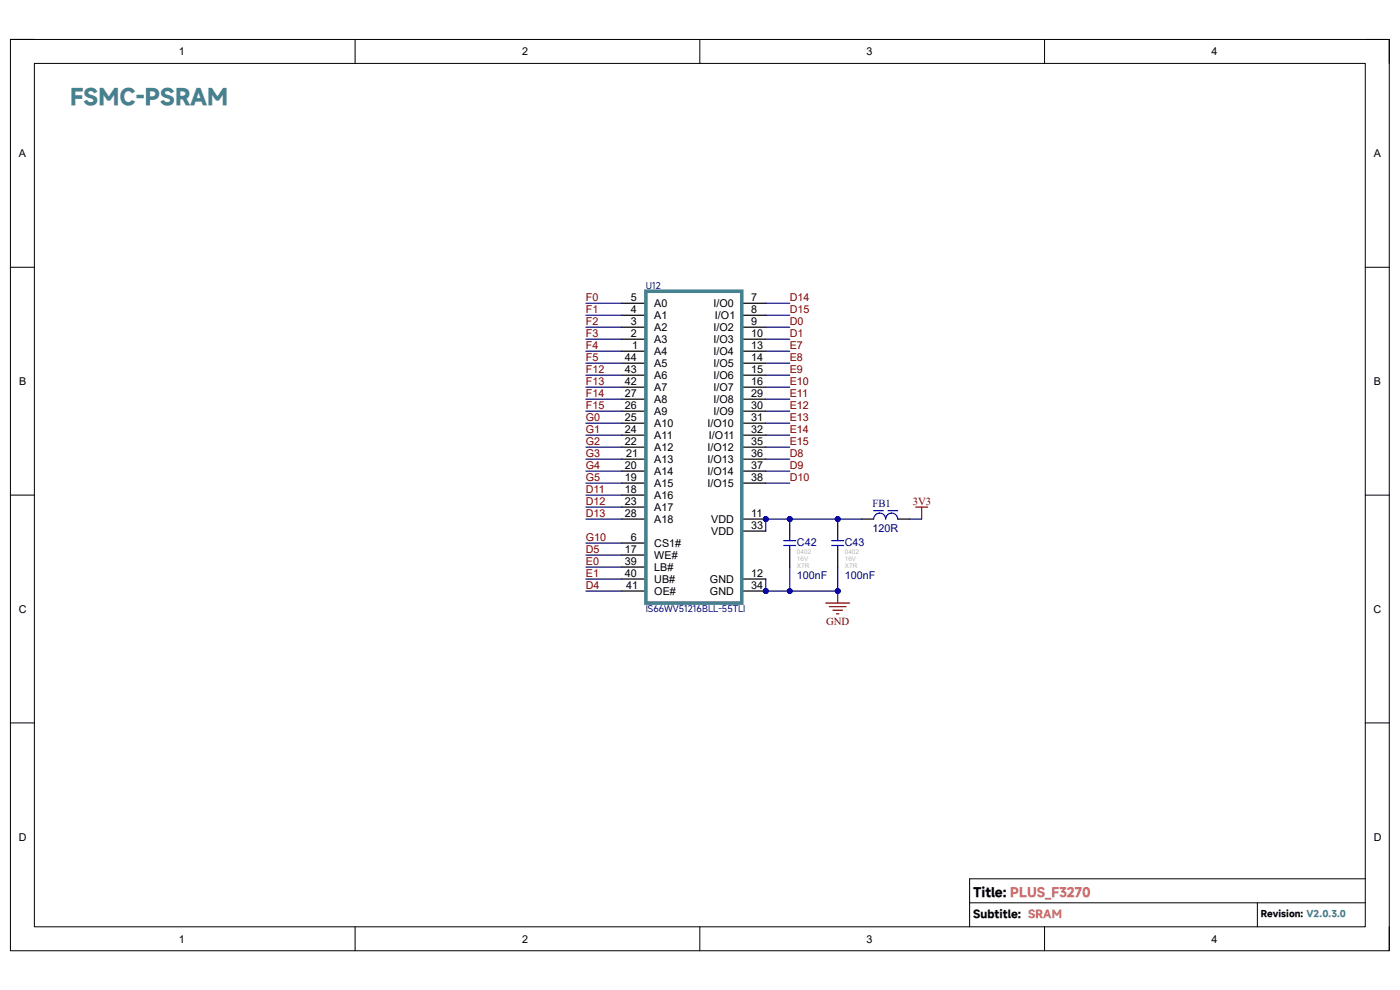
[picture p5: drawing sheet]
<svg xmlns="http://www.w3.org/2000/svg" width="297mm" height="210mm" viewBox="0 0 297 210" stroke-linecap="round" stroke-linejoin="round" font-family="sans-serif">
<path d="M2.2 8.4h292.5v193.3h-292.5z" fill="none" stroke="#000" stroke-width=".21"/>
<path d="M7.3 13.5h282.3v183.1h-282.3z" fill-rule="evenodd" fill="#fff"/>
<g fill="none" stroke="#000" stroke-width=".21">
<path d="M2.2 8.4h5.1M7.3 13.5h282.3v183.1h-282.3zM75.3 8.4v5.1M148.5 8.4v5.1M221.6 8.4v5.1M289.6 8.4h5.1v5.1M2.2 56.7h5.1M289.6 56.7h5.1M2.2 105h5.1M289.6 105h5.1M2.2 153.4h5.1M289.6 153.4h5.1"/>
<path d="M75.3 196.6v5.1M148.5 196.6v5.1M205.7 191.5h83.9M221.6 196.6v5.1M266.7 191.5v5.1M289.6 186.4h-83.9v10.2M294.7 196.6v5.1"/>
</g>
<path d="M175.2 127.9h5.1M175.9 128.7h3.6M176.7 129.4h2M177.5 130.2h.5M177.7 125.4v2.5" fill="none" stroke="#800000" stroke-width=".25"/>
<circle cx="177.7" cy="125.4" r=".51" fill="#000080"/>
<circle cx="177.7" cy="125.4" r=".51" fill="none" stroke="#000080" stroke-width=".21"/>
<path d="M194.2 107.6h2.6M195.5 107.6v2.5" fill="none" stroke="#800000" stroke-width=".25"/>
<path d="M182.8 110.1h2.5M190.4 110.1h2.6" fill="none" stroke="#000" stroke-width=".25"/>
<path d="M185.3 110.1a1.27 1.27 0 0 1 1.3-1.3 1.27 1.27 0 0 1 1.3 1.3 1.28 1.28 0 0 1 1.3-1.3 1.28 1.28 0 0 1 1.2 1.3M185.3 108.3h2.1M188.4 108.3h2" fill="none" stroke="#00f" stroke-width=".25"/>
<circle cx="167.5" cy="110.1" r=".51" fill="#000080"/>
<circle cx="167.5" cy="110.1" r=".51" fill="none" stroke="#000080" stroke-width=".21"/>
<path d="M167.5 110.1v3.8" fill="none" stroke="#000" stroke-width=".25"/>
<circle cx="167.5" cy="110.1" r=".51" fill="#000080"/>
<circle cx="167.5" cy="110.1" r=".51" fill="none" stroke="#000080" stroke-width=".21"/>
<path d="M167.5 116.5v3.8" fill="none" stroke="#000" stroke-width=".25"/>
<path d="M166.3 115.7h2.5M166.3 114.7h2.5M167.5 113.9v.8M167.5 115.7v.8" fill="none" stroke="#00f" stroke-width=".25"/>
<circle cx="177.7" cy="110.1" r=".51" fill="#000080"/>
<circle cx="177.7" cy="110.1" r=".51" fill="none" stroke="#000080" stroke-width=".21"/>
<path d="M177.7 110.1v3.8" fill="none" stroke="#000" stroke-width=".25"/>
<circle cx="177.7" cy="110.1" r=".51" fill="#000080"/>
<circle cx="177.7" cy="110.1" r=".51" fill="none" stroke="#000080" stroke-width=".21"/>
<path d="M177.7 116.5v3.8" fill="none" stroke="#000" stroke-width=".25"/>
<path d="M176.4 115.7h2.6M176.4 114.7h2.6M177.7 113.9v.8M177.7 115.7v.8" fill="none" stroke="#00f" stroke-width=".25"/>
<circle cx="162.5" cy="110.1" r=".51" fill="#000080"/>
<circle cx="162.5" cy="110.1" r=".51" fill="none" stroke="#000080" stroke-width=".21"/>
<circle cx="162.5" cy="125.4" r=".51" fill="#000080"/>
<circle cx="162.5" cy="125.4" r=".51" fill="none" stroke="#000080" stroke-width=".21"/>
<path d="M131.9 74.5h5.1M131.9 72h5.1M131.9 69.4h5.1M131.9 66.9h5.1M131.9 64.3h5.1M157.4 72h5.1M157.4 69.4h5.1M157.4 66.9h5.1M157.4 64.3h5.1M131.9 115.2h5.1M157.4 110.1h5.1" fill="none" stroke="#000" stroke-width=".25"/>
<circle cx="162.5" cy="110.1" r=".51" fill="#000080"/>
<circle cx="162.5" cy="110.1" r=".51" fill="none" stroke="#000080" stroke-width=".21"/>
<g fill="none" stroke="#000" stroke-width=".25">
<path d="M157.4 74.5h5.1M157.4 77h5.1M157.4 79.6h5.1M131.9 99.9h5.1M131.9 97.4h5.1M131.9 94.8h5.1M131.9 92.3h5.1M131.9 89.8h5.1M131.9 87.2h5.1M131.9 84.7h5.1M157.4 82.1h5.1M157.4 92.3h5.1"/>
<path d="M157.4 89.8h5.1M157.4 87.2h5.1M157.4 84.7h5.1M131.9 117.7h5.1M131.9 105h5.1M131.9 102.5h5.1M131.9 107.6h5.1M131.9 110.1h5.1M157.4 112.7h5.1M157.4 122.8h5.1M157.4 125.4h5.1"/>
</g>
<circle cx="162.5" cy="125.4" r=".51" fill="#000080"/>
<circle cx="162.5" cy="125.4" r=".51" fill="none" stroke="#000080" stroke-width=".21"/>
<path d="M131.9 79.6h5.1M131.9 77h5.1M131.9 82.1h5.1M157.4 94.8h5.1M157.4 97.4h5.1M157.4 99.9h5.1M157.4 102.5h5.1M131.9 120.3h5.1M131.9 122.8h5.1M131.9 125.4h5.1" fill="none" stroke="#000" stroke-width=".25"/>
<path d="M137 61.8h20.4v66.1h-20.4z" fill="none" stroke="#45818e" stroke-width=".76"/>
<g fill="none" stroke="#000080" stroke-width=".25">
<path d="M124.3 64.3h7.6M124.3 66.9h7.6M124.3 69.4h7.6M124.3 72h7.6M124.3 74.5h7.6M124.3 77h7.6M124.3 79.6h7.6M162.5 64.3h5M162.5 66.9h5M162.5 69.4h5M162.5 72h5M162.5 74.5h5"/>
<path d="M162.5 77h5M162.5 79.6h5M124.3 82.1h7.6M124.3 84.7h7.6M124.3 87.2h7.6M124.3 89.8h7.6M124.3 92.3h7.6M124.3 94.8h7.6M124.3 97.4h7.6M124.3 99.9h7.6M162.5 82.1h5M162.5 84.7h5"/>
<path d="M162.5 87.2h5M162.5 89.8h5M162.5 92.3h5M162.5 94.8h5M162.5 97.4h5M162.5 99.9h5M124.3 102.5h7.6M124.3 105h7.6M124.3 107.6h7.6M124.3 110.1h7.6M124.3 115.2h7.6M124.3 117.7h7.6"/>
<path d="M162.5 102.5h5M193 110.1h2.5M124.3 120.3h7.6M124.3 122.8h7.6M124.3 125.4h7.6M167.5 120.3v5.1"/>
</g>
<circle cx="167.5" cy="125.4" r=".51" fill="#000080"/>
<circle cx="167.5" cy="125.4" r=".51" fill="none" stroke="#000080" stroke-width=".21"/>
<path d="M177.7 120.3v5.1" fill="none" stroke="#000080" stroke-width=".25"/>
<circle cx="177.7" cy="125.4" r=".51" fill="#000080"/>
<circle cx="177.7" cy="125.4" r=".51" fill="none" stroke="#000080" stroke-width=".21"/>
<path d="M182.8 110.1h-20.3v2.6" fill="none" stroke="#000080" stroke-width=".25"/>
<circle cx="162.5" cy="110.1" r=".51" fill="#000080"/>
<circle cx="162.5" cy="110.1" r=".51" fill="none" stroke="#000080" stroke-width=".21"/>
<circle cx="167.5" cy="110.1" r=".51" fill="#000080"/>
<circle cx="167.5" cy="110.1" r=".51" fill="none" stroke="#000080" stroke-width=".21"/>
<circle cx="177.7" cy="110.1" r=".51" fill="#000080"/>
<circle cx="177.7" cy="110.1" r=".51" fill="none" stroke="#000080" stroke-width=".21"/>
<path d="M162.5 122.8v2.6h15.2" fill="none" stroke="#000080" stroke-width=".25"/>
<circle cx="162.5" cy="125.4" r=".51" fill="#000080"/>
<circle cx="162.5" cy="125.4" r=".51" fill="none" stroke="#000080" stroke-width=".21"/>
<circle cx="167.5" cy="125.4" r=".51" fill="#000080"/>
<circle cx="167.5" cy="125.4" r=".51" fill="none" stroke="#000080" stroke-width=".21"/>
<circle cx="177.7" cy="125.4" r=".51" fill="#000080"/>
<circle cx="177.7" cy="125.4" r=".51" fill="none" stroke="#000080" stroke-width=".21"/>
<text font-size="4.6" fill="#45818e" x="14.9" y="22.4">FSMC-PSRAM</text>
<text font-size="2.7" x="206.5" y="190.2">Title: PLUS_F3270</text>
<g font-size="2.3">
<text x="37.9" y="11.7">1</text>
<text x="110.7" y="11.7">2</text>
<text x="183.8" y="11.7">3</text>
<text x="257" y="11.7">4</text>
<text x="4" y="33.3">A</text>
<text x="291.4" y="33.3">A</text>
<text x="133.8" y="63.9">5</text>
<text x="138.8" y="65.2">A0</text>
<text x="151.4" y="65.2">I/O0</text>
<text x="159.4" y="63.9">7</text>
<text x="133.8" y="71.5">2</text>
<text x="133.8" y="69">3</text>
<text x="133.8" y="66.4">4</text>
<text x="138.8" y="70.2">A2</text>
<text x="138.8" y="67.7">A1</text>
<text x="151.4" y="70.2">I/O2</text>
<text x="151.7" y="67.7">I/O1</text>
<text x="159.4" y="66.4">8</text>
<text x="159.4" y="69">9</text>
<text x="159.4" y="71.5">10</text>
<text x="132.5" y="76.6">44</text>
<text x="134.1" y="74">1</text>
<text x="138.8" y="75.3">A4</text>
<text x="138.8" y="72.8">A3</text>
<text x="138.8" y="77.9">A5</text>
<text x="151.4" y="72.8">I/O3</text>
<text x="151.4" y="75.3">I/O4</text>
<text x="151.4" y="77.9">I/O5</text>
<text x="159.4" y="74">13</text>
<text x="159.4" y="76.6">14</text>
<text x="4.1" y="81.7">B</text>
<text x="132.5" y="81.7">42</text>
<text x="132.5" y="79.1">43</text>
<text x="138.8" y="82.9">A7</text>
<text x="138.8" y="80.4">A6</text>
<text x="151.4" y="80.4">I/O6</text>
<text x="151.4" y="82.9">I/O7</text>
<text x="159.4" y="79.1">15</text>
<text x="159.4" y="81.7">16</text>
<text x="291.5" y="81.7">B</text>
<text x="132.5" y="89.3">25</text>
<text x="132.5" y="86.7">26</text>
<text x="132.5" y="84.2">27</text>
<text x="138.8" y="88">A9</text>
<text x="138.8" y="85.5">A8</text>
<text x="151.4" y="85.5">I/O8</text>
<text x="151.4" y="88">I/O9</text>
<text x="159.4" y="84.2">29</text>
<text x="159.4" y="86.7">30</text>
<text x="159.4" y="89.3">31</text>
<text x="132.5" y="94.4">22</text>
<text x="132.5" y="91.8">24</text>
<text x="138.8" y="95.7">A12</text>
<text x="138.8" y="93.1">A11</text>
<text x="138.8" y="90.6">A10</text>
<text x="150.1" y="90.6">I/O10</text>
<text x="150.1" y="95.7">I/O12</text>
<text x="150.4" y="93.1">I/O11</text>
<text x="159.4" y="91.8">32</text>
<text x="159.4" y="94.4">35</text>
<text x="132.5" y="99.5">20</text>
<text x="132.8" y="96.9">21</text>
<text x="138.8" y="100.8">A14</text>
<text x="138.8" y="98.2">A13</text>
<text x="150.1" y="98.2">I/O13</text>
<text x="150.1" y="100.8">I/O14</text>
<text x="159.4" y="96.9">36</text>
<text x="159.4" y="99.5">37</text>
<text x="132.5" y="104.6">18</text>
<text x="132.5" y="102">19</text>
<text x="132.5" y="107.1">23</text>
<text x="138.8" y="105.8">A16</text>
<text x="138.8" y="103.3">A15</text>
<text x="150.1" y="103.3">I/O15</text>
<text x="159.4" y="102">38</text>
<text x="132.5" y="109.6">28</text>
<text x="138.8" y="108.4">A17</text>
<text x="138.8" y="110.9">A18</text>
<text x="150.9" y="110.9">VDD</text>
<text x="150.9" y="113.5">VDD</text>
<text x="159.4" y="109.6">11</text>
<text x="159.4" y="112.2">33</text>
<text x="132.5" y="117.3">17</text>
<text x="132.5" y="119.8">39</text>
<text x="133.8" y="114.7">6</text>
<text x="138.8" y="116">CS1#</text>
<text x="138.8" y="118.5">WE#</text>
<text x="132.5" y="122.3">40</text>
<text x="132.8" y="124.9">41</text>
<text x="138.8" y="121.1">LB#</text>
<text x="138.8" y="123.6">UB#</text>
<text x="150.6" y="123.6">GND</text>
<text x="159.4" y="122.3">12</text>
<text x="159.4" y="124.9">34</text>
<text x="4" y="130">C</text>
<text x="138.8" y="126.2">OE#</text>
<text x="150.6" y="126.2">GND</text>
<text x="291.4" y="130">C</text>
<text x="4" y="178.3">D</text>
<text x="291.4" y="178.3">D</text>
<text x="206.5" y="194.7">Subtitle: SRAM</text>
<text x="37.9" y="199.9">1</text>
<text x="110.7" y="199.9">2</text>
<text x="183.8" y="199.9">3</text>
<text x="257" y="199.9">4</text>
</g>
<g font-size="2.3" fill="#800000">
<text x="124.3" y="63.9">F0</text>
<text x="167.6" y="63.9">D14</text>
<text x="124.3" y="66.4">F1</text>
<text x="124.3" y="69">F2</text>
<text x="124.3" y="71.5">F3</text>
<text x="167.6" y="66.4">D15</text>
<text x="167.6" y="69">D0</text>
<text x="167.6" y="71.5">D1</text>
<text x="124.3" y="74">F4</text>
<text x="124.3" y="76.6">F5</text>
<text x="167.6" y="74">E7</text>
<text x="167.6" y="76.6">E8</text>
<text x="124.3" y="79.1">F12</text>
<text x="124.3" y="81.7">F13</text>
<text x="167.6" y="79.1">E9</text>
<text x="167.6" y="81.7">E10</text>
<text x="124.3" y="84.2">F14</text>
<text x="124.3" y="86.7">F15</text>
<text x="124.3" y="89.3">G0</text>
<text x="167.6" y="84.2">E11</text>
<text x="167.6" y="86.7">E12</text>
<text x="167.6" y="89.3">E13</text>
<text x="124.3" y="91.8">G1</text>
<text x="124.3" y="94.4">G2</text>
<text x="167.6" y="91.8">E14</text>
<text x="167.6" y="94.4">E15</text>
<text x="124.3" y="96.9">G3</text>
<text x="124.3" y="99.5">G4</text>
<text x="167.6" y="96.9">D8</text>
<text x="167.6" y="99.5">D9</text>
<text x="124.3" y="102">G5</text>
<text x="124.3" y="104.6">D11</text>
<text x="124.3" y="107.1">D12</text>
<text x="167.6" y="102">D10</text>
<text x="193.6" y="107.1">3V3</text>
<text x="124.3" y="109.6">D13</text>
<text x="124.3" y="114.7">G10</text>
<text x="124.3" y="117.3">D5</text>
<text x="124.3" y="119.8">E0</text>
<text x="124.3" y="122.3">E1</text>
<text x="124.3" y="124.9">D4</text>
<text x="175.3" y="132.5">GND</text>
</g>
<g font-size="2.3" fill="#000080">
<text x="185.1" y="107.6">FB1</text>
<text x="185.1" y="112.9">120R</text>
<text x="169.1" y="115.7">C42</text>
<text x="179.2" y="115.7">C43</text>
<text x="169.1" y="122.9">100nF</text>
<text x="179.2" y="122.9">100nF</text>
</g>
<g font-size="1.9" fill="#000080">
<text x="137" y="61.3">U12</text>
<text x="137" y="129.9">IS66WV51216BLL-55TLI</text>
</g>
<text font-size="1.9" x="267.5" y="194.5">Revision: V2.0.3.0</text>
<g font-size="1.4" fill="#b7b7b7">
<text x="169.1" y="117.5">0402</text>
<text x="169.1" y="119">16V</text>
<text x="179.2" y="117.5">0402</text>
<text x="179.2" y="119">16V</text>
<text x="169.1" y="120.5">X7R</text>
<text x="179.2" y="120.5">X7R</text>
</g>
</svg>
